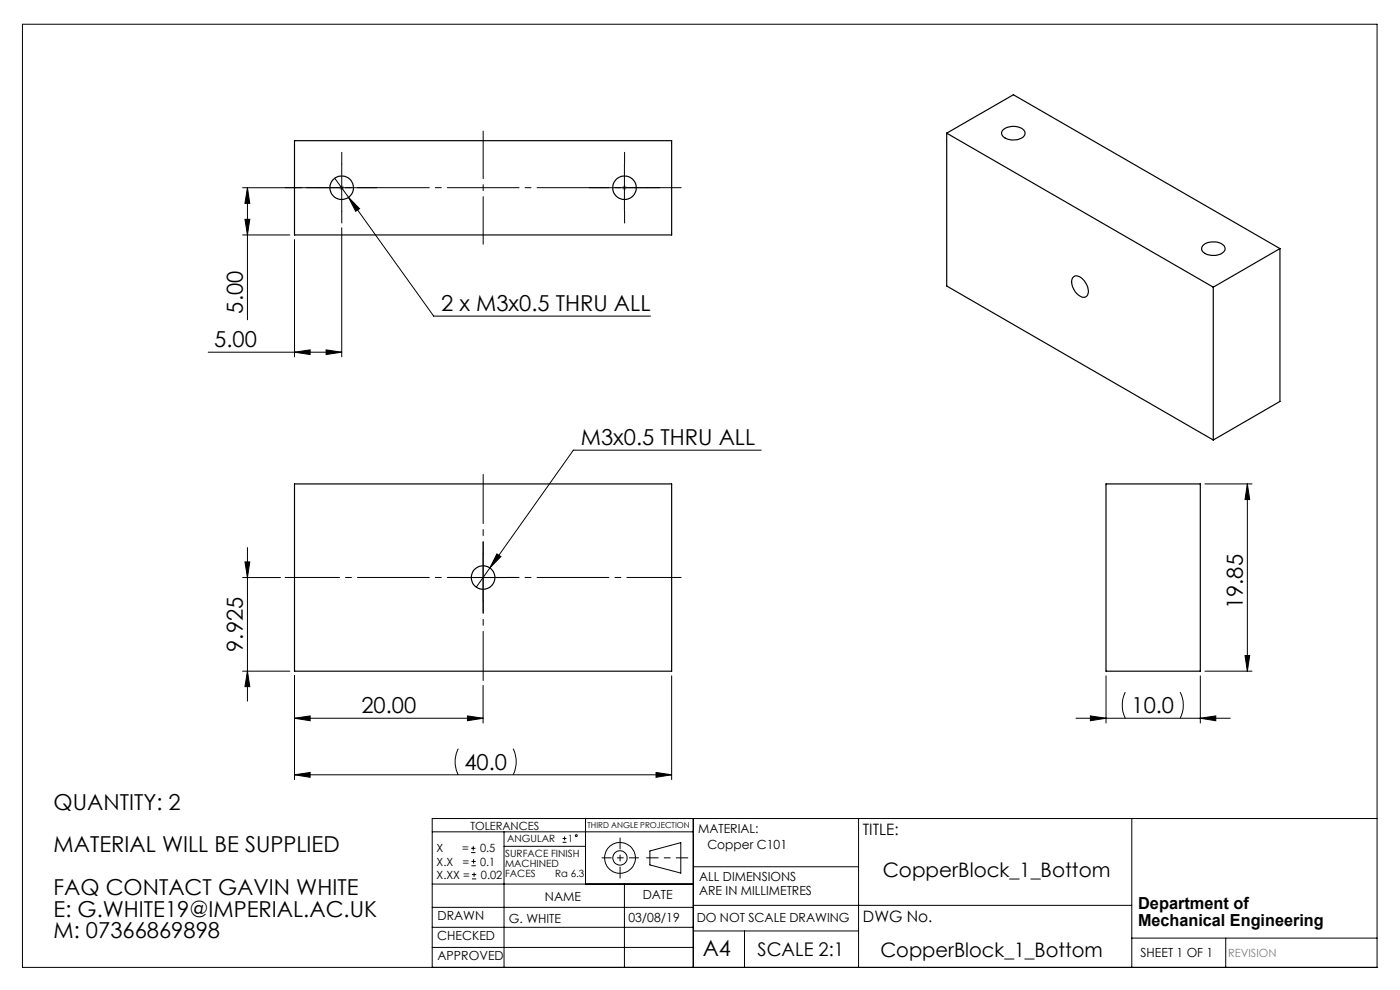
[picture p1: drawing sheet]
<svg xmlns="http://www.w3.org/2000/svg" width="297mm" height="210mm" viewBox="0 0 297 210" stroke-linecap="round" stroke-linejoin="round" font-family="sans-serif">
<g fill="none" stroke="#000" stroke-width=".21">
<path d="M4.8 5.1h287.3v200.1h-287.3zM51.5 39.8h12.5M52.5 39.8l.5 3.3h-1zM52.5 39.8v28M67.5 39.8h10M71 37.8l2.9 4.1M72.5 34.8v10M127.5 39.8h10M132.5 34.8v10M51.5 49.8h10M52 46.5h1l-.5 3.3zM62.5 50.8v24.9"/>
<path d="M72.5 48.3v27.4M73.9 41.9l2.4 2.4-.8 .5zM73.9 41.9l18.1 25.2h46M44.2 74.7h28.3M62.5 74.7l3.3-.5v1zM69.2 74.2l3.3 .5-3.3 .5zM161.5 95.5h-39.9l-20.6 29.1M52 119.2h1l-.5 3.3zM52.5 116.2v32.5M102.5 117.5v10M105.4 117.5l.9 .6-2.4 2.4zM255.6 102.6h10"/>
<path d="M264.6 102.6l.5 3.4h-1zM264.6 102.6v39.8M51.5 122.5h8M97.5 122.5h10M264.1 139.1h1l-.5 3.3zM51.5 142.4h10M52.5 142.4l.5 3.3h-1zM62.5 152.4l3.3-.5v1zM62.5 143.4v22M62.5 152.4h40M97.2 158.8a6.1 6.1 0 0 0 0 5.6M99.2 151.9l3.3 .5-3.3 .5z"/>
<path d="M102.5 145.4v8M108.9 158.8a6.4 6.4 0 0 1 0 5.6M142.5 143.4v22M228.3 152.4h32.7M231.3 151.9l3.3 .5-3.3 .5zM234.6 143.4v10M238.7 146.8a6.4 6.4 0 0 0 0 5.6M250.4 146.8a6.1 6.1 0 0 1 0 5.6M254.6 152.4l3.3-.5v1zM254.6 143.4v10M255.6 142.4h10M62.5 164.4l3.3-.5v1z"/>
<path d="M62.5 164.4h80M91.7 176.5h55.4M99.9 179.9h1M100.4 179.5v.9M106.9 176.5v28.7M106.9 179.5h17.3M119.3 178.7h.9M119.3 177.9h.9M119.8 177.4v.9M124.2 173.6v13.9M139.2 163.9l3.3 .5-3.3 .5zM147.1 173.6v31.6"/>
<path d="M182.1 173.6v31.6M240.1 173.6v31.6M292.1 173.6h-200.4v31.6M91.7 196.7h55.4M91.7 192.5h55.4M91.7 187.5h55.4M99.9 180.9h1M100 183.6h.9M100 182.7h.9M100.1 186.4h.9M100.1 185.5h.9M100.5 182.3v.9"/>
<path d="M100.6 185.1v.9M132.5 187.5v17.7M137.9 180.5l6.5-1.8v6.5l-6.5-1.7zM147.1 183.9h35M147.1 197.5h35M147.1 192h93M157.9 197.5v7.7M240.1 199h52M260 199v6.2M91.7 201h55.4"/>
<circle cx="122.2" cy="177.3" r=".2"/>
<circle cx="131.5" cy="182" r="1.52"/>
<circle cx="131.5" cy="182" r="3.3"/>
</g>
<path d="M145.9 182h-8.7" fill="none" stroke="#000" stroke-width=".21" stroke-dasharray="15.2 1.3 1.3 1.3" stroke-dashoffset="12.8"/>
<path d="M131.5 177.7v8.6" fill="none" stroke="#000" stroke-width=".21" stroke-dasharray="15.2 1.3 1.3 1.3" stroke-dashoffset="12.9"/>
<path d="M127.7 182h7.8" fill="none" stroke="#000" stroke-width=".21" stroke-dasharray="15.2 1.3 1.3 1.3" stroke-dashoffset="13.3"/>
<path d="M72 39.8h1M72.1 39.5l.7 .7M72.5 39.3v1M72.8 39.5l-.7 .7M132 39.8h1M132.1 39.5l.7 .7M132.5 39.3v1M132.8 39.5l-.7 .7" fill="none" stroke="#808080" stroke-width=".21"/>
<path d="M67.5 39.8h-2.5M72.5 34.8v-2.5M77.5 39.8h2.5M127.5 39.8h-2.5M132.5 34.8v-2.5M137.5 39.8h2.5M72.5 44.8v2.5M132.5 44.8v2.5M102.5 117.5v-2.5M97.5 122.5h-2.5M102.5 127.5v2.5M107.5 122.5h2.5" fill="none" stroke="#000" stroke-width=".21" stroke-dasharray="15.2 1.3 1.3 1.3"/>
<path d="M102.5 100.6v43.7" fill="none" stroke="#000" stroke-width=".21" stroke-dasharray="15.2 1.3 1.3 1.3" stroke-dashoffset="4.8"/>
<path d="M60.5 39.8h84M60.5 122.5h84" fill="none" stroke="#000" stroke-width=".21" stroke-dasharray="15.2 1.3 1.3 1.3" stroke-dashoffset="3.7"/>
<path d="M102.5 51.8v-24" fill="none" stroke="#000" stroke-width=".21" stroke-dasharray="15.2 1.3 1.3 1.3" stroke-dashoffset="5.1"/>
<g fill="#000">
<path d="M69.2 74.2l3.3 .5-3.3 .5zM62.5 74.7l3.3-.5v1z"/>
<path d="M264.6 102.6l.5 3.4h-1zM264.1 139.1h1l-.5 3.3z"/>
<path d="M52.5 142.4l.5 3.3h-1zM52 119.2h1l-.5 3.3zM52 46.5h1l-.5 3.3zM52.5 39.8l.5 3.3h-1z"/>
<path d="M62.5 164.4l3.3-.5v1zM139.2 163.9l3.3 .5-3.3 .5zM105.4 117.5l-1.5 3 2.4-2.4zM62.5 152.4l3.3-.5v1zM99.2 151.9l3.3 .5-3.3 .5zM231.3 151.9l3.3 .5-3.3 .5zM254.6 152.4l3.3-.5v1zM73.9 41.9l1.6 2.9 .8-.5z"/>
</g>
<g fill="none" stroke="#000" stroke-width=".25">
<path d="M62.5 29.8h80v20h-80zM200.8 28.2l14.2-8.1 56.5 32.6M200.8 28.2l56.6 32.7M200.8 28.2v32.5l56.6 32.6M212.8 27.5a3.3 3.3 0 0 1 4.6 .4 1.38 1.38 0 0 1-1.2 1.6 2.97 2.97 0 0 1-3.7-1v-.5zM227.5 58.9a1.34 1.34 0 0 1 2.2 .4 3.1 3.1 0 0 1 .9 3.5 1.33 1.33 0 0 1-2-.3 3.3 3.3 0 0 1-1.1-3.6zM255.2 52.1a3.5 3.5 0 0 1 4.5 .1 1.13 1.13 0 0 1-.8 1.7 3.5 3.5 0 0 1-3.9-.7v-.7zM271.5 52.7l-14.1 8.2M271.5 52.7v32.5l-14.1 8.1M257.4 60.9v32.4M62.5 102.6h80v39.8h-80zM234.6 102.6h20v39.8h-20z"/>
<circle cx="72.5" cy="39.8" r="2.5"/>
<circle cx="132.5" cy="39.8" r="2.5"/>
<circle cx="102.5" cy="122.5" r="2.5"/>
</g>
<g font-size="4.7">
<text x="51.5" y="66.5" transform="rotate(-90 51.5 66.5)">5.00</text>
<text x="93.6" y="66">2 x M3x0.5 THRU ALL</text>
<text x="45.5" y="73.7">5.00</text>
<text x="123.2" y="94.5">M3x0.5 THRU ALL</text>
<text x="263.6" y="129.2" transform="rotate(-90 263.6 129.2)">19.85</text>
<text x="51.5" y="138.2" transform="rotate(-90 51.5 138.2)">9.925</text>
<text x="76.7" y="151.3">20.00</text>
<text x="240" y="151.3">10.0</text>
<text x="98.5" y="163.3">40.0</text>
<text x="11.4" y="171.8">QUANTITY: 2</text>
<text x="11.4" y="180.8">MATERIAL WILL BE SUPPLIED</text>
<text x="11.4" y="189.9">FAQ CONTACT GAVIN WHITE</text>
<text x="11.4" y="194.4">E: G.WHITE19@IMPERIAL.AC.UK</text>
<text x="11.4" y="198.9">M: 07366869898</text>
<text x="149.1" y="202.9">A4</text>
</g>
<g font-size="4.2">
<text x="187.3" y="186">CopperBlock_1_Bottom</text>
<text x="186.8" y="203">CopperBlock_1_Bottom</text>
</g>
<text font-size="4" x="160.7" y="202.8">SCALE 2:1</text>
<g font-size="3.5">
<text x="241.4" y="192.8">Department of</text>
<text x="241.4" y="196.3">Mechanical Engineering</text>
</g>
<g font-size="3.3">
<text x="183" y="177.2">TITLE:</text>
<text x="183.1" y="195.7">DWG No.</text>
</g>
<g font-size="2.7">
<text x="148.1" y="176.7">MATERIAL:</text>
<text x="150.1" y="180.1">Copper C101</text>
<text x="115.6" y="191">NAME</text>
<text x="136.3" y="190.8">DATE</text>
<text x="148.3" y="186.8">ALL DIMENSIONS</text>
<text x="148.3" y="189.8">ARE IN MILLIMETRES</text>
<text x="92.8" y="195.2">DRAWN</text>
<text x="107.9" y="195.7">G. WHITE</text>
<text x="133.3" y="195.6">03/08/19</text>
<text x="147.8" y="195.7">DO NOT SCALE DRAWING</text>
<text x="92.8" y="199.3">CHECKED</text>
<text x="92.8" y="203.6">APPROVED</text>
<text x="242" y="203">SHEET 1 OF 1</text>
</g>
<g font-size="2.4">
<text x="99.8" y="176">TOLERANCES</text>
<text x="92.6" y="180.8">X</text>
<text x="92.6" y="183.6">X.X</text>
<text x="98" y="180.8">=</text>
<text x="98.1" y="183.6">=</text>
<text x="101.8" y="180.8">0.5</text>
<text x="101.9" y="183.6">0.1</text>
<text x="92.6" y="186.4">X.XX =</text>
<text x="102" y="186.4">0.02</text>
</g>
<text font-size="2.4" fill="#808080" x="260.6" y="203">REVISION</text>
<g font-size="2.1">
<text x="107.6" y="178.6">ANGULAR</text>
<text x="120.5" y="178.6">1</text>
<text x="107.2" y="181.8">SURFACE FINISH</text>
<text x="107.2" y="183.9">MACHINED</text>
<text x="107.2" y="186">FACES</text>
<text x="117.8" y="186">Ra 6.3</text>
</g>
<text font-size="1.7" x="124.6" y="175.7">THIRD ANGLE PROJECTION</text>
</svg>
